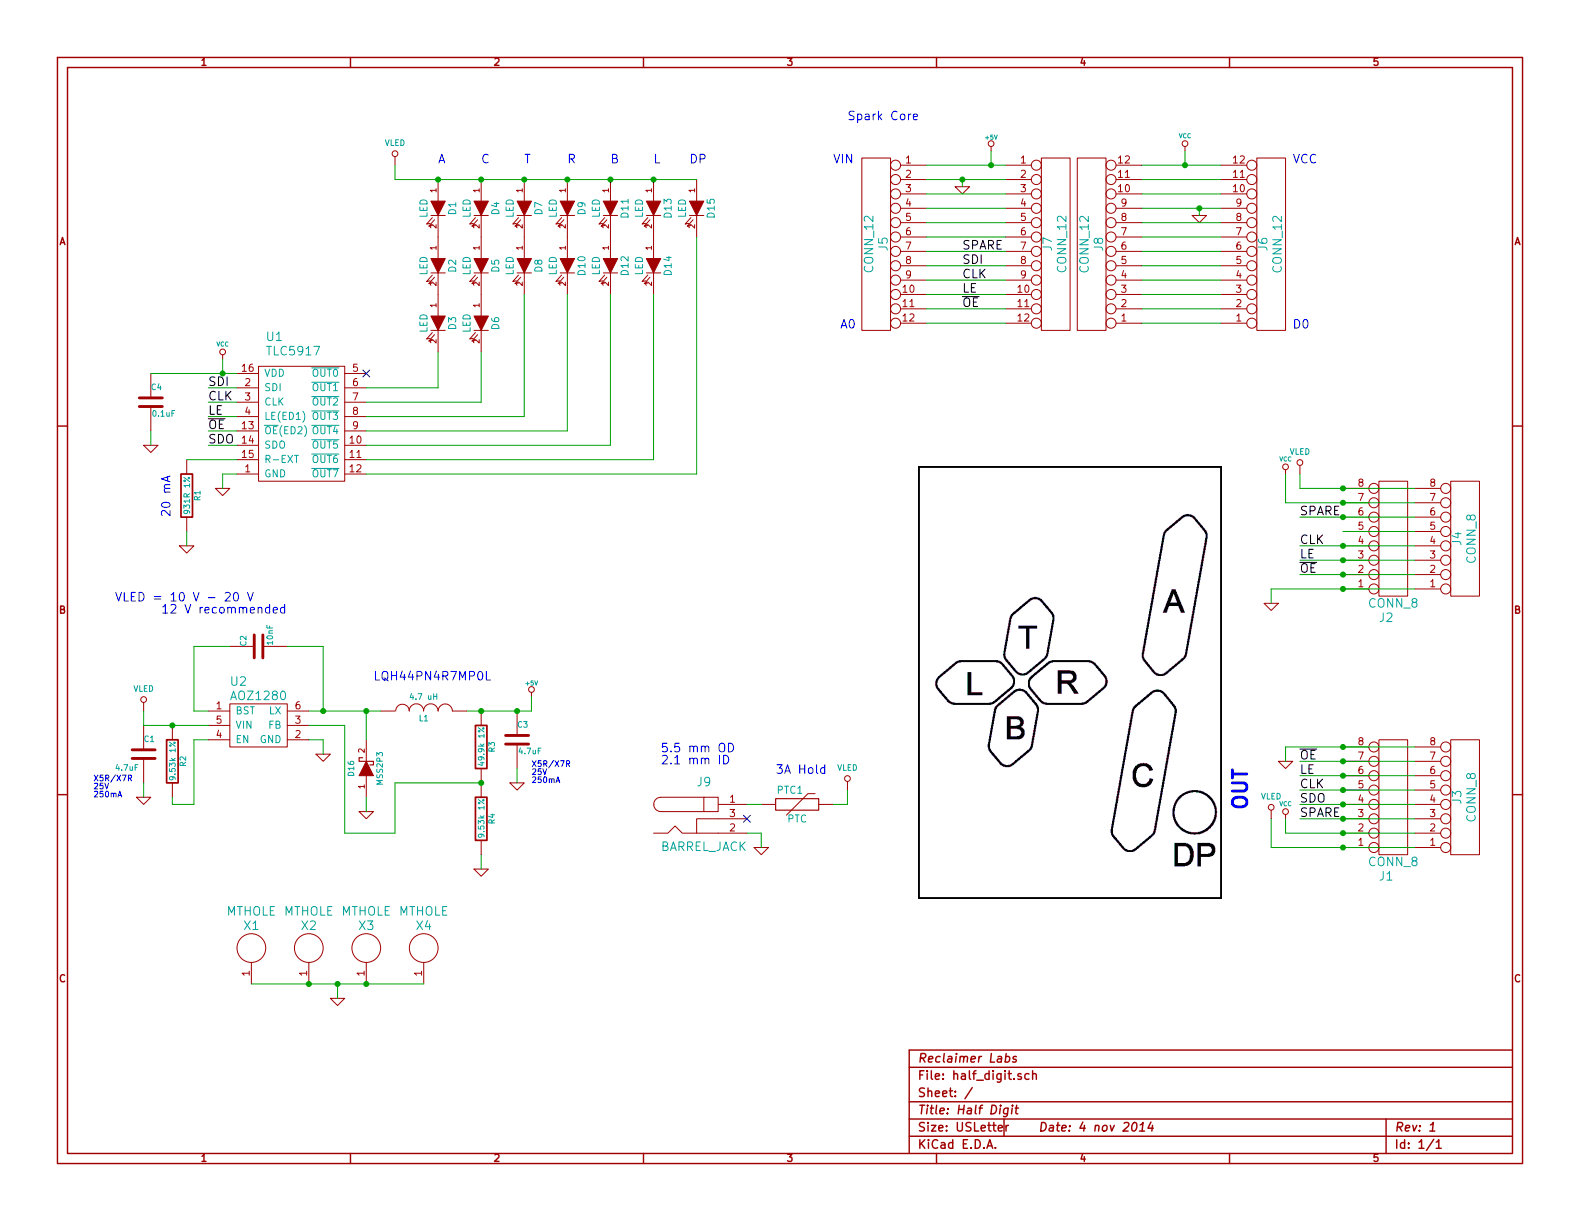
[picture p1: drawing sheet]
EESchema Schematic File Version 2
LIBS:Jason_Custom_Home
LIBS:power
LIBS:device
LIBS:transistors
LIBS:conn
LIBS:linear
LIBS:regul
LIBS:74xx
LIBS:cmos4000
LIBS:adc-dac
LIBS:memory
LIBS:xilinx
LIBS:special
LIBS:microcontrollers
LIBS:dsp
LIBS:microchip
LIBS:analog_switches
LIBS:motorola
LIBS:texas
LIBS:intel
LIBS:audio
LIBS:interface
LIBS:digital-audio
LIBS:philips
LIBS:display
LIBS:cypress
LIBS:siliconi
LIBS:opto
LIBS:atmel
LIBS:contrib
LIBS:valves
LIBS:half_digit-cache
EELAYER 27 0
EELAYER END
$Descr USLetter 11000 8500
encoding utf-8
Sheet 1 1
Title "Half Digit"
Date "4 nov 2014"
Rev "1"
Comp "Reclaimer Labs"
Comment1 ""
Comment2 ""
Comment3 ""
Comment4 ""
$EndDescr
$Comp
L BARREL_JACK J9
U 1 1
P 4900 5700
F 0 "J9" H 4900 5950 60  0000 C CNN
F 1 "BARREL_JACK" H 4900 5500 60  0000 C CNN
F 2 "" H 4900 5700 60  0000 C CNN
F 3 "" H 4900 5700 60  0000 C CNN
	1    4900 5700
	1    0    0    -1  
$EndComp
$Comp
L VLED #PWR17
U 1 1
P 5900 5500
F 0 "#PWR17" H 5900 5700 40  0001 C CNN
F 1 "VLED" H 5900 5650 40  0000 C CNN
F 2 "~" H 5900 5500 60  0000 C CNN
F 3 "~" H 5900 5500 60  0000 C CNN
	1    5900 5500
	1    0    0    -1  
$EndComp
$Comp
L GND #PWR01
U 1 1
P 5300 5900
F 0 "#PWR01" H 5300 5900 30  0001 C CNN
F 1 "GND" H 5300 5830 30  0001 C CNN
F 2 "~" H 5300 5900 60  0000 C CNN
F 3 "~" H 5300 5900 60  0000 C CNN
	1    5300 5900
	1    0    0    -1  
$EndComp
$Comp
L TLC5917 U1
U 1 1
P 2100 2950
F 0 "U1" H 1850 3550 60  0000 L CNN
F 1 "TLC5917" H 1850 3450 60  0000 L CNN
F 2 "~" H 2000 3250 60  0000 C CNN
F 3 "~" H 2000 3250 60  0000 C CNN
	1    2100 2950
	1    0    0    -1  
$EndComp
$Comp
L LED D9
U 1 1
P 3950 1450
F 0 "D9" H 3950 1550 50  0000 C CNN
F 1 "LED" H 3950 1350 50  0000 C CNN
F 2 "~" H 3950 1450 60  0000 C CNN
F 3 "~" H 3950 1450 60  0000 C CNN
	1    3950 1450
	0    1    1    0   
$EndComp
$Comp
L LED D10
U 1 1
P 3950 1850
F 0 "D10" H 3950 1950 50  0000 C CNN
F 1 "LED" H 3950 1750 50  0000 C CNN
F 2 "~" H 3950 1850 60  0000 C CNN
F 3 "~" H 3950 1850 60  0000 C CNN
	1    3950 1850
	0    1    1    0   
$EndComp
$Comp
L LED D1
U 1 1
P 3050 1450
F 0 "D1" H 3050 1550 50  0000 C CNN
F 1 "LED" H 3050 1350 50  0000 C CNN
F 2 "~" H 3050 1450 60  0000 C CNN
F 3 "~" H 3050 1450 60  0000 C CNN
	1    3050 1450
	0    1    1    0   
$EndComp
$Comp
L LED D2
U 1 1
P 3050 1850
F 0 "D2" H 3050 1950 50  0000 C CNN
F 1 "LED" H 3050 1750 50  0000 C CNN
F 2 "~" H 3050 1850 60  0000 C CNN
F 3 "~" H 3050 1850 60  0000 C CNN
	1    3050 1850
	0    1    1    0   
$EndComp
$Comp
L LED D11
U 1 1
P 4250 1450
F 0 "D11" H 4250 1550 50  0000 C CNN
F 1 "LED" H 4250 1350 50  0000 C CNN
F 2 "~" H 4250 1450 60  0000 C CNN
F 3 "~" H 4250 1450 60  0000 C CNN
	1    4250 1450
	0    1    1    0   
$EndComp
$Comp
L LED D3
U 1 1
P 3050 2250
F 0 "D3" H 3050 2350 50  0000 C CNN
F 1 "LED" H 3050 2150 50  0000 C CNN
F 2 "~" H 3050 2250 60  0000 C CNN
F 3 "~" H 3050 2250 60  0000 C CNN
	1    3050 2250
	0    1    1    0   
$EndComp
$Comp
L LED D14
U 1 1
P 4550 1850
F 0 "D14" H 4550 1950 50  0000 C CNN
F 1 "LED" H 4550 1750 50  0000 C CNN
F 2 "~" H 4550 1850 60  0000 C CNN
F 3 "~" H 4550 1850 60  0000 C CNN
	1    4550 1850
	0    1    1    0   
$EndComp
$Comp
L LED D15
U 1 1
P 4850 1450
F 0 "D15" H 4850 1550 50  0000 C CNN
F 1 "LED" H 4850 1350 50  0000 C CNN
F 2 "~" H 4850 1450 60  0000 C CNN
F 3 "~" H 4850 1450 60  0000 C CNN
	1    4850 1450
	0    1    1    0   
$EndComp
$Comp
L LED D12
U 1 1
P 4250 1850
F 0 "D12" H 4250 1950 50  0000 C CNN
F 1 "LED" H 4250 1750 50  0000 C CNN
F 2 "~" H 4250 1850 60  0000 C CNN
F 3 "~" H 4250 1850 60  0000 C CNN
	1    4250 1850
	0    1    1    0   
$EndComp
$Comp
L LED D13
U 1 1
P 4550 1450
F 0 "D13" H 4550 1550 50  0000 C CNN
F 1 "LED" H 4550 1350 50  0000 C CNN
F 2 "~" H 4550 1450 60  0000 C CNN
F 3 "~" H 4550 1450 60  0000 C CNN
	1    4550 1450
	0    1    1    0   
$EndComp
$Comp
L LED D7
U 1 1
P 3650 1450
F 0 "D7" H 3650 1550 50  0000 C CNN
F 1 "LED" H 3650 1350 50  0000 C CNN
F 2 "~" H 3650 1450 60  0000 C CNN
F 3 "~" H 3650 1450 60  0000 C CNN
	1    3650 1450
	0    1    1    0   
$EndComp
$Comp
L LED D8
U 1 1
P 3650 1850
F 0 "D8" H 3650 1950 50  0000 C CNN
F 1 "LED" H 3650 1750 50  0000 C CNN
F 2 "~" H 3650 1850 60  0000 C CNN
F 3 "~" H 3650 1850 60  0000 C CNN
	1    3650 1850
	0    1    1    0   
$EndComp
$Comp
L LED D4
U 1 1
P 3350 1450
F 0 "D4" H 3350 1550 50  0000 C CNN
F 1 "LED" H 3350 1350 50  0000 C CNN
F 2 "~" H 3350 1450 60  0000 C CNN
F 3 "~" H 3350 1450 60  0000 C CNN
	1    3350 1450
	0    1    1    0   
$EndComp
$Comp
L LED D5
U 1 1
P 3350 1850
F 0 "D5" H 3350 1950 50  0000 C CNN
F 1 "LED" H 3350 1750 50  0000 C CNN
F 2 "~" H 3350 1850 60  0000 C CNN
F 3 "~" H 3350 1850 60  0000 C CNN
	1    3350 1850
	0    1    1    0   
$EndComp
$Comp
L LED D6
U 1 1
P 3350 2250
F 0 "D6" H 3350 2350 50  0000 C CNN
F 1 "LED" H 3350 2150 50  0000 C CNN
F 2 "~" H 3350 2250 60  0000 C CNN
F 3 "~" H 3350 2250 60  0000 C CNN
	1    3350 2250
	0    1    1    0   
$EndComp
NoConn ~ 2550 2600
$Comp
L VLED #PWR3
U 1 1
P 2750 1150
F 0 "#PWR3" H 2750 1350 40  0001 C CNN
F 1 "VLED" H 2750 1300 40  0000 C CNN
F 2 "~" H 2750 1150 60  0000 C CNN
F 3 "~" H 2750 1150 60  0000 C CNN
	1    2750 1150
	1    0    0    -1  
$EndComp
Text Label 1450 2700 0    60   ~ 0
SDI
Text Label 1450 2800 0    60   ~ 0
CLK
Text Label 1450 2900 0    60   ~ 0
LE
Text Label 1450 3000 0    60   ~ 0
~OE
Text Label 1450 3100 0    60   ~ 0
SDO
$Comp
L VCC #PWR02
U 1 1
P 1550 2500
F 0 "#PWR02" H 1550 2600 30  0001 C CNN
F 1 "VCC" H 1550 2600 30  0000 C CNN
F 2 "~" H 1550 2500 60  0000 C CNN
F 3 "~" H 1550 2500 60  0000 C CNN
	1    1550 2500
	1    0    0    -1  
$EndComp
$Comp
L GND #PWR03
U 1 1
P 1550 3400
F 0 "#PWR03" H 1550 3400 30  0001 C CNN
F 1 "GND" H 1550 3330 30  0001 C CNN
F 2 "~" H 1550 3400 60  0000 C CNN
F 3 "~" H 1550 3400 60  0000 C CNN
	1    1550 3400
	1    0    0    -1  
$EndComp
$Comp
L R R1
U 1 1
P 1300 3450
F 0 "R1" V 1380 3450 40  0000 C CNN
F 1 "931R 1%" V 1307 3451 40  0000 C CNN
F 2 "~" V 1230 3450 30  0000 C CNN
F 3 "~" H 1300 3450 30  0000 C CNN
	1    1300 3450
	1    0    0    -1  
$EndComp
$Comp
L GND #PWR04
U 1 1
P 1300 3800
F 0 "#PWR04" H 1300 3800 30  0001 C CNN
F 1 "GND" H 1300 3730 30  0001 C CNN
F 2 "~" H 1300 3800 60  0000 C CNN
F 3 "~" H 1300 3800 60  0000 C CNN
	1    1300 3800
	1    0    0    -1  
$EndComp
Text Notes 1200 3600 1    60   ~ 0
20 mA
Text Notes 3050 1150 0    60   ~ 0
A
Text Notes 3350 1150 0    60   ~ 0
C
Text Notes 3650 1150 0    60   ~ 0
T
Text Notes 3950 1150 0    60   ~ 0
R
Text Notes 4250 1150 0    60   ~ 0
B
Text Notes 4550 1150 0    60   ~ 0
L
Text Notes 4800 1150 0    60   ~ 0
DP
$Comp
L VCC #PWR05
U 1 1
P 8250 1050
F 0 "#PWR05" H 8250 1150 30  0001 C CNN
F 1 "VCC" H 8250 1150 30  0000 C CNN
F 2 "~" H 8250 1050 60  0000 C CNN
F 3 "~" H 8250 1050 60  0000 C CNN
	1    8250 1050
	1    0    0    -1  
$EndComp
$Comp
L GND #PWR06
U 1 1
P 8350 1500
F 0 "#PWR06" H 8350 1500 30  0001 C CNN
F 1 "GND" H 8350 1430 30  0001 C CNN
F 2 "~" H 8350 1500 60  0000 C CNN
F 3 "~" H 8350 1500 60  0000 C CNN
	1    8350 1500
	1    0    0    -1  
$EndComp
Text Label 6700 1750 0    60   ~ 0
SPARE
Text Label 6700 1850 0    60   ~ 0
SDI
Text Label 6700 1950 0    60   ~ 0
CLK
Text Label 6700 2050 0    60   ~ 0
LE
Text Label 6700 2150 0    60   ~ 0
~OE
$Comp
L +5V #PWR07
U 1 1
P 6900 1050
F 0 "#PWR07" H 6900 1140 20  0001 C CNN
F 1 "+5V" H 6900 1140 30  0000 C CNN
F 2 "~" H 6900 1050 60  0000 C CNN
F 3 "~" H 6900 1050 60  0000 C CNN
	1    6900 1050
	1    0    0    -1  
$EndComp
$Comp
L GND #PWR08
U 1 1
P 6700 1300
F 0 "#PWR08" H 6700 1300 30  0001 C CNN
F 1 "GND" H 6700 1230 30  0001 C CNN
F 2 "~" H 6700 1300 60  0000 C CNN
F 3 "~" H 6700 1300 60  0000 C CNN
	1    6700 1300
	1    0    0    -1  
$EndComp
$Comp
L CONN_8 J1
U 1 1
P 9700 5550
F 0 "J1" H 9650 6100 60  0000 C CNN
F 1 "CONN_8" H 9700 6000 60  0000 C CNN
F 2 "" H 9700 5550 60  0000 C CNN
F 3 "" H 9700 5550 60  0000 C CNN
	1    9700 5550
	1    0    0    1   
$EndComp
$Comp
L CONN_8 J4
U 1 1
P 10200 3750
F 0 "J4" V 10150 3750 60  0000 C CNN
F 1 "CONN_8" V 10250 3750 60  0000 C CNN
F 2 "" H 10200 3750 60  0000 C CNN
F 3 "" H 10200 3750 60  0000 C CNN
	1    10200 3750
	1    0    0    1   
$EndComp
$Comp
L CONN_8 J3
U 1 1
P 10200 5550
F 0 "J3" V 10150 5550 60  0000 C CNN
F 1 "CONN_8" V 10250 5550 60  0000 C CNN
F 2 "" H 10200 5550 60  0000 C CNN
F 3 "" H 10200 5550 60  0000 C CNN
	1    10200 5550
	1    0    0    1   
$EndComp
$Comp
L CONN_8 J2
U 1 1
P 9700 3750
F 0 "J2" H 9650 4300 60  0000 C CNN
F 1 "CONN_8" H 9700 4200 60  0000 C CNN
F 2 "" H 9700 3750 60  0000 C CNN
F 3 "" H 9700 3750 60  0000 C CNN
	1    9700 3750
	1    0    0    1   
$EndComp
$Comp
L VLED #PWR10
U 1 1
P 8850 5700
F 0 "#PWR10" H 8850 5900 40  0001 C CNN
F 1 "VLED" H 8850 5850 40  0000 C CNN
F 2 "~" H 8850 5700 60  0000 C CNN
F 3 "~" H 8850 5700 60  0000 C CNN
	1    8850 5700
	-1   0    0    -1  
$EndComp
$Comp
L VCC #PWR09
U 1 1
P 8950 5700
F 0 "#PWR09" H 8950 5800 30  0001 C CNN
F 1 "VCC" H 8950 5800 30  0000 C CNN
F 2 "~" H 8950 5700 60  0000 C CNN
F 3 "~" H 8950 5700 60  0000 C CNN
	1    8950 5700
	-1   0    0    -1  
$EndComp
$Comp
L GND #PWR010
U 1 1
P 8950 5300
F 0 "#PWR010" H 8950 5300 30  0001 C CNN
F 1 "GND" H 8950 5230 30  0001 C CNN
F 2 "~" H 8950 5300 60  0000 C CNN
F 3 "~" H 8950 5300 60  0000 C CNN
	1    8950 5300
	-1   0    0    -1  
$EndComp
Text Label 9050 5700 0    60   ~ 0
SPARE
Text Label 9050 5600 0    60   ~ 0
SDO
Text Label 9050 5500 0    60   ~ 0
CLK
Text Label 9050 5400 0    60   ~ 0
LE
Text Label 9050 5300 0    60   ~ 0
~OE
$Comp
L PTC PTC1
U 1 1
P 5550 5600
F 0 "PTC1" V 5650 5650 50  0000 C CNN
F 1 "PTC" V 5450 5600 50  0000 C CNN
F 2 "~" H 5550 5600 60  0000 C CNN
F 3 "~" H 5550 5600 60  0000 C CNN
	1    5550 5600
	0    -1   -1   0   
$EndComp
Text Label 9050 3600 0    60   ~ 0
SPARE
Text Label 9050 3800 0    60   ~ 0
CLK
Text Label 9050 3900 0    60   ~ 0
LE
Text Label 9050 4000 0    60   ~ 0
~OE
$Comp
L GND #PWR011
U 1 1
P 8850 4200
F 0 "#PWR011" H 8850 4200 30  0001 C CNN
F 1 "GND" H 8850 4130 30  0001 C CNN
F 2 "~" H 8850 4200 60  0000 C CNN
F 3 "~" H 8850 4200 60  0000 C CNN
	1    8850 4200
	-1   0    0    -1  
$EndComp
$Comp
L VCC #PWR012
U 1 1
P 8950 3300
F 0 "#PWR012" H 8950 3400 30  0001 C CNN
F 1 "VCC" H 8950 3400 30  0000 C CNN
F 2 "~" H 8950 3300 60  0000 C CNN
F 3 "~" H 8950 3300 60  0000 C CNN
	1    8950 3300
	-1   0    0    -1  
$EndComp
$Comp
L VLED #PWR22
U 1 1
P 9050 3300
F 0 "#PWR22" H 9050 3500 40  0001 C CNN
F 1 "VLED" H 9050 3450 40  0000 C CNN
F 2 "~" H 9050 3300 60  0000 C CNN
F 3 "~" H 9050 3300 60  0000 C CNN
	1    9050 3300
	-1   0    0    -1  
$EndComp
$Comp
L AOZ1280 U2
U 1 1
P 1800 5050
F 0 "U2" H 1600 5350 60  0000 L CNN
F 1 "AOZ1280" H 1600 5250 60  0000 L CNN
F 2 "" H 1800 5050 60  0000 C CNN
F 3 "" H 1800 5050 60  0000 C CNN
	1    1800 5050
	1    0    0    -1  
$EndComp
$Comp
L VLED #PWR14
U 1 1
P 1000 4950
F 0 "#PWR14" H 1000 5150 40  0001 C CNN
F 1 "VLED" H 1000 5100 40  0000 C CNN
F 2 "~" H 1000 4950 60  0000 C CNN
F 3 "~" H 1000 4950 60  0000 C CNN
	1    1000 4950
	1    0    0    -1  
$EndComp
$Comp
L C C1
U 1 1
P 1000 5250
F 0 "C1" H 1000 5350 40  0000 L CNN
F 1 "4.7uF" H 800 5150 40  0000 L CNN
F 2 "~" H 1038 5100 30  0000 C CNN
F 3 "~" H 1000 5250 60  0000 C CNN
	1    1000 5250
	1    0    0    -1  
$EndComp
$Comp
L GND #PWR013
U 1 1
P 1000 5550
F 0 "#PWR013" H 1000 5550 30  0001 C CNN
F 1 "GND" H 1000 5480 30  0001 C CNN
F 2 "~" H 1000 5550 60  0000 C CNN
F 3 "~" H 1000 5550 60  0000 C CNN
	1    1000 5550
	1    0    0    -1  
$EndComp
$Comp
L GND #PWR014
U 1 1
P 2250 5250
F 0 "#PWR014" H 2250 5250 30  0001 C CNN
F 1 "GND" H 2250 5180 30  0001 C CNN
F 2 "~" H 2250 5250 60  0000 C CNN
F 3 "~" H 2250 5250 60  0000 C CNN
	1    2250 5250
	1    0    0    -1  
$EndComp
$Comp
L R R2
U 1 1
P 1200 5300
F 0 "R2" V 1280 5300 40  0000 C CNN
F 1 "9.53k 1%" V 1207 5301 40  0000 C CNN
F 2 "~" V 1130 5300 30  0000 C CNN
F 3 "~" H 1200 5300 30  0000 C CNN
	1    1200 5300
	1    0    0    -1  
$EndComp
$Comp
L C C2
U 1 1
P 1800 4500
F 0 "C2" H 1800 4600 40  0000 L CNN
F 1 "10nF" H 1806 4415 40  0000 L CNN
F 2 "~" H 1838 4350 30  0000 C CNN
F 3 "~" H 1800 4500 60  0000 C CNN
	1    1800 4500
	0    -1   -1   0   
$EndComp
$Comp
L INDUCTOR L1
U 1 1
P 2950 4950
F 0 "L1" V 2900 4950 40  0000 C CNN
F 1 "4.7 uH" V 3050 4950 40  0000 C CNN
F 2 "~" H 2950 4950 60  0000 C CNN
F 3 "~" H 2950 4950 60  0000 C CNN
	1    2950 4950
	0    -1   -1   0   
$EndComp
$Comp
L DIODESCH D16
U 1 1
P 2550 5350
F 0 "D16" H 2550 5450 40  0000 C CNN
F 1 "MSS2P3" H 2550 5250 40  0000 C CNN
F 2 "~" H 2550 5350 60  0000 C CNN
F 3 "~" H 2550 5350 60  0000 C CNN
	1    2550 5350
	0    -1   -1   0   
$EndComp
$Comp
L R R3
U 1 1
P 3350 5200
F 0 "R3" V 3430 5200 40  0000 C CNN
F 1 "49.9k 1%" V 3357 5201 40  0000 C CNN
F 2 "~" V 3280 5200 30  0000 C CNN
F 3 "~" H 3350 5200 30  0000 C CNN
	1    3350 5200
	1    0    0    -1  
$EndComp
$Comp
L R R4
U 1 1
P 3350 5700
F 0 "R4" V 3430 5700 40  0000 C CNN
F 1 "9.53k 1%" V 3357 5701 40  0000 C CNN
F 2 "~" V 3280 5700 30  0000 C CNN
F 3 "~" H 3350 5700 30  0000 C CNN
	1    3350 5700
	1    0    0    -1  
$EndComp
$Comp
L GND #PWR015
U 1 1
P 2550 5650
F 0 "#PWR015" H 2550 5650 30  0001 C CNN
F 1 "GND" H 2550 5580 30  0001 C CNN
F 2 "~" H 2550 5650 60  0000 C CNN
F 3 "~" H 2550 5650 60  0000 C CNN
	1    2550 5650
	1    0    0    -1  
$EndComp
$Comp
L GND #PWR016
U 1 1
P 3350 6050
F 0 "#PWR016" H 3350 6050 30  0001 C CNN
F 1 "GND" H 3350 5980 30  0001 C CNN
F 2 "~" H 3350 6050 60  0000 C CNN
F 3 "~" H 3350 6050 60  0000 C CNN
	1    3350 6050
	1    0    0    -1  
$EndComp
$Comp
L C C3
U 1 1
P 3600 5150
F 0 "C3" H 3600 5250 40  0000 L CNN
F 1 "4.7uF" H 3606 5065 40  0000 L CNN
F 2 "~" H 3638 5000 30  0000 C CNN
F 3 "~" H 3600 5150 60  0000 C CNN
	1    3600 5150
	1    0    0    -1  
$EndComp
$Comp
L GND #PWR017
U 1 1
P 3600 5450
F 0 "#PWR017" H 3600 5450 30  0001 C CNN
F 1 "GND" H 3600 5380 30  0001 C CNN
F 2 "~" H 3600 5450 60  0000 C CNN
F 3 "~" H 3600 5450 60  0000 C CNN
	1    3600 5450
	1    0    0    -1  
$EndComp
$Comp
L +5V #PWR018
U 1 1
P 3700 4850
F 0 "#PWR018" H 3700 4940 20  0001 C CNN
F 1 "+5V" H 3700 4940 30  0000 C CNN
F 2 "~" H 3700 4850 60  0000 C CNN
F 3 "~" H 3700 4850 60  0000 C CNN
	1    3700 4850
	1    0    0    -1  
$EndComp
Text Notes 800  4200 0    60   ~ 0
VLED = 10 V - 20 V\n       12 V recommended
Text Notes 650  5450 0    40   ~ 0
X5R/X7R\n25V\n250mA
Text Notes 2600 4750 0    60   ~ 0
LQH44PN4R7MP0L
Text Notes 3700 5350 0    40   ~ 0
X5R/X7R\n25V\n250mA
EndData
$EndBitmap
Text Notes 4600 5250 0    60   ~ 0
5.5 mm OD\n2.1 mm ID
Text Notes 5400 5400 0    60   ~ 0
3A Hold
Text Notes 8700 5350 3    100  ~ 20
OUT
$Comp
L C C4
U 1 1
P 1050 2800
F 0 "C4" H 1050 2900 40  0000 L CNN
F 1 "0.1uF" H 1056 2715 40  0000 L CNN
F 2 "~" H 1088 2650 30  0000 C CNN
F 3 "~" H 1050 2800 60  0000 C CNN
	1    1050 2800
	1    0    0    -1  
$EndComp
$Comp
L GND #PWR019
U 1 1
P 1050 3100
F 0 "#PWR019" H 1050 3100 30  0001 C CNN
F 1 "GND" H 1050 3030 30  0001 C CNN
F 2 "~" H 1050 3100 60  0000 C CNN
F 3 "~" H 1050 3100 60  0000 C CNN
	1    1050 3100
	1    0    0    -1  
$EndComp
$Comp
L CONN_12 J5
U 1 1
P 6100 1700
F 0 "J5" V 6050 1700 60  0000 C CNN
F 1 "CONN_12" V 6150 1700 60  0000 C CNN
F 2 "" H 6100 1700 60  0000 C CNN
F 3 "" H 6100 1700 60  0000 C CNN
	1    6100 1700
	-1   0    0    -1  
$EndComp
NoConn ~ 5200 5700
$Comp
L MTHOLE X1
U 1 1
P 1750 6600
F 0 "X1" H 1750 6750 60  0000 C CNN
F 1 "MTHOLE" H 1750 6850 60  0000 C CNN
F 2 "~" H 1750 6600 60  0000 C CNN
F 3 "~" H 1750 6600 60  0000 C CNN
	1    1750 6600
	1    0    0    -1  
$EndComp
$Comp
L MTHOLE X2
U 1 1
P 2150 6600
F 0 "X2" H 2150 6750 60  0000 C CNN
F 1 "MTHOLE" H 2150 6850 60  0000 C CNN
F 2 "~" H 2150 6600 60  0000 C CNN
F 3 "~" H 2150 6600 60  0000 C CNN
	1    2150 6600
	1    0    0    -1  
$EndComp
$Comp
L MTHOLE X3
U 1 1
P 2550 6600
F 0 "X3" H 2550 6750 60  0000 C CNN
F 1 "MTHOLE" H 2550 6850 60  0000 C CNN
F 2 "~" H 2550 6600 60  0000 C CNN
F 3 "~" H 2550 6600 60  0000 C CNN
	1    2550 6600
	1    0    0    -1  
$EndComp
$Comp
L MTHOLE X4
U 1 1
P 2950 6600
F 0 "X4" H 2950 6750 60  0000 C CNN
F 1 "MTHOLE" H 2950 6850 60  0000 C CNN
F 2 "~" H 2950 6600 60  0000 C CNN
F 3 "~" H 2950 6600 60  0000 C CNN
	1    2950 6600
	1    0    0    -1  
$EndComp
$Comp
L GND #PWR020
U 1 1
P 2350 6950
F 0 "#PWR020" H 2350 6950 30  0001 C CNN
F 1 "GND" H 2350 6880 30  0001 C CNN
F 2 "~" H 2350 6950 60  0000 C CNN
F 3 "~" H 2350 6950 60  0000 C CNN
	1    2350 6950
	1    0    0    -1  
$EndComp
$Comp
L CONN_12 J6
U 1 1
P 8850 1700
F 0 "J6" V 8800 1700 60  0000 C CNN
F 1 "CONN_12" V 8900 1700 60  0000 C CNN
F 2 "" H 8850 1700 60  0000 C CNN
F 3 "" H 8850 1700 60  0000 C CNN
	1    8850 1700
	1    0    0    1   
$EndComp
$Comp
L CONN_12 J7
U 1 1
P 7350 1700
F 0 "J7" V 7300 1700 60  0000 C CNN
F 1 "CONN_12" V 7400 1700 60  0000 C CNN
F 2 "" H 7350 1700 60  0000 C CNN
F 3 "" H 7350 1700 60  0000 C CNN
	1    7350 1700
	1    0    0    -1  
$EndComp
$Comp
L CONN_12 J8
U 1 1
P 7600 1700
F 0 "J8" V 7550 1700 60  0000 C CNN
F 1 "CONN_12" V 7650 1700 60  0000 C CNN
F 2 "" H 7600 1700 60  0000 C CNN
F 3 "" H 7600 1700 60  0000 C CNN
	1    7600 1700
	-1   0    0    1   
$EndComp
Wire Wire Line
	5200 5600 5300 5600
Wire Wire Line
	5200 5800 5300 5800
Wire Wire Line
	5300 5800 5300 5900
Wire Wire Line
	3050 2450 3050 2700
Wire Wire Line
	3050 2700 2550 2700
Wire Wire Line
	3350 2450 3350 2800
Wire Wire Line
	3350 2800 2550 2800
Wire Wire Line
	3650 2050 3650 2900
Wire Wire Line
	3650 2900 2550 2900
Wire Wire Line
	3950 2050 3950 3000
Wire Wire Line
	3950 3000 2550 3000
Wire Wire Line
	4250 2050 4250 3100
Wire Wire Line
	4250 3100 2550 3100
Wire Wire Line
	4550 2050 4550 3200
Wire Wire Line
	4550 3200 2550 3200
Wire Wire Line
	4850 1650 4850 3300
Wire Wire Line
	4850 3300 2550 3300
Wire Wire Line
	2750 1250 4850 1250
Connection ~ 3050 1250
Connection ~ 4550 1250
Connection ~ 4250 1250
Connection ~ 3950 1250
Connection ~ 3650 1250
Connection ~ 3350 1250
Wire Wire Line
	1650 2700 1450 2700
Wire Wire Line
	1650 2800 1450 2800
Wire Wire Line
	1550 2500 1550 2600
Wire Wire Line
	1050 2600 1650 2600
Wire Wire Line
	1550 3400 1550 3300
Wire Wire Line
	1550 3300 1650 3300
Wire Wire Line
	1450 3100 1650 3100
Wire Wire Line
	1650 3000 1450 3000
Wire Wire Line
	1450 2900 1650 2900
Wire Wire Line
	1300 3800 1300 3700
Wire Wire Line
	1300 3200 1650 3200
Wire Wire Line
	2750 1250 2750 1150
Wire Wire Line
	8250 1050 8250 1150
Wire Wire Line
	7950 1150 8500 1150
Wire Wire Line
	6450 1750 7000 1750
Wire Wire Line
	6450 1850 7000 1850
Wire Wire Line
	6450 1950 7000 1950
Wire Wire Line
	6450 2050 7000 2050
Wire Wire Line
	6450 2150 7000 2150
Wire Wire Line
	6900 1050 6900 1150
Wire Wire Line
	6450 1150 7000 1150
Wire Wire Line
	6450 1250 7000 1250
Wire Wire Line
	7950 1450 8500 1450
Wire Wire Line
	8850 5900 9850 5900
Wire Wire Line
	8950 5800 9850 5800
Wire Wire Line
	9050 5700 9850 5700
Wire Wire Line
	9050 5600 9850 5600
Wire Wire Line
	9050 5500 9850 5500
Wire Wire Line
	9050 5400 9850 5400
Wire Wire Line
	9050 5300 9850 5300
Wire Wire Line
	8950 5200 9850 5200
Wire Wire Line
	8850 4100 9850 4100
Wire Wire Line
	9050 4000 9850 4000
Wire Wire Line
	9050 3900 9850 3900
Wire Wire Line
	9050 3800 9850 3800
Wire Wire Line
	9350 3700 9850 3700
Wire Wire Line
	9050 3600 9850 3600
Connection ~ 9350 5800
Connection ~ 9350 5900
Connection ~ 9350 5200
Connection ~ 9350 5700
Connection ~ 9350 5600
Connection ~ 9350 5500
Connection ~ 9350 5400
Connection ~ 9350 5300
Wire Wire Line
	5800 5600 5900 5600
Wire Wire Line
	5900 5600 5900 5500
Connection ~ 9350 4100
Connection ~ 9350 4000
Connection ~ 9350 3900
Connection ~ 9350 3800
Connection ~ 9350 3600
Connection ~ 9350 3500
Connection ~ 9350 3400
Wire Wire Line
	1000 4950 1000 5050
Wire Wire Line
	1000 5050 1450 5050
Wire Wire Line
	1000 5550 1000 5450
Wire Wire Line
	2250 5250 2250 5150
Wire Wire Line
	2250 5150 2150 5150
Wire Wire Line
	1200 5550 1200 5600
Wire Wire Line
	1200 5600 1350 5600
Wire Wire Line
	1350 5600 1350 5150
Wire Wire Line
	1350 5150 1450 5150
Wire Wire Line
	1450 4950 1350 4950
Wire Wire Line
	1350 4950 1350 4500
Wire Wire Line
	1350 4500 1600 4500
Wire Wire Line
	2000 4500 2250 4500
Wire Wire Line
	2250 4500 2250 4950
Wire Wire Line
	2150 4950 2650 4950
Wire Wire Line
	2550 4950 2550 5150
Connection ~ 2250 4950
Connection ~ 2550 4950
Wire Wire Line
	2550 5550 2550 5650
Wire Wire Line
	3350 6050 3350 5950
Wire Wire Line
	2150 5050 2400 5050
Wire Wire Line
	2400 5050 2400 5800
Wire Wire Line
	2400 5800 2750 5800
Wire Wire Line
	2750 5800 2750 5450
Wire Wire Line
	2750 5450 3350 5450
Connection ~ 3350 4950
Wire Wire Line
	3600 5450 3600 5350
Wire Wire Line
	3700 4950 3700 4850
Connection ~ 3600 4950
Connection ~ 1550 2600
Wire Wire Line
	1050 3100 1050 3000
Connection ~ 8250 1150
Connection ~ 6900 1150
Wire Wire Line
	3250 4950 3700 4950
Wire Wire Line
	1750 6850 2950 6850
Wire Wire Line
	2350 6850 2350 6950
Connection ~ 2350 6850
Connection ~ 2550 6850
Connection ~ 2150 6850
Connection ~ 3350 5450
Connection ~ 1200 5050
Wire Wire Line
	8850 5900 8850 5700
Wire Wire Line
	8950 5800 8950 5700
Wire Wire Line
	8950 5300 8950 5200
Wire Wire Line
	8850 4100 8850 4200
Wire Wire Line
	9050 3300 9050 3400
Wire Wire Line
	9050 3400 9850 3400
Wire Wire Line
	8950 3500 9850 3500
Wire Wire Line
	8950 3500 8950 3300
Wire Wire Line
	6700 1300 6700 1250
Connection ~ 6700 1250
Wire Wire Line
	8350 1450 8350 1500
Connection ~ 8350 1450
Wire Wire Line
	7950 1250 8500 1250
Wire Wire Line
	8500 1350 7950 1350
Wire Wire Line
	8500 1550 7950 1550
Wire Wire Line
	7950 1650 8500 1650
Wire Wire Line
	8500 1750 7950 1750
Wire Wire Line
	7950 1850 8500 1850
Wire Wire Line
	8500 1950 7950 1950
Wire Wire Line
	7950 2050 8500 2050
Wire Wire Line
	8500 2150 7950 2150
Wire Wire Line
	7950 2250 8500 2250
Wire Wire Line
	7000 2250 6450 2250
Wire Wire Line
	6450 1650 7000 1650
Wire Wire Line
	7000 1550 6450 1550
Wire Wire Line
	6450 1450 7000 1450
Wire Wire Line
	7000 1350 6450 1350
Text Notes 5900 850  0    60   ~ 0
Spark Core
Text Notes 5800 1150 0    60   ~ 0
VIN
Text Notes 5850 2300 0    60   ~ 0
A0
Text Notes 9000 2300 0    60   ~ 0
D0
Text Notes 9000 1150 0    60   ~ 0
VCC
$EndSCHEMATC
